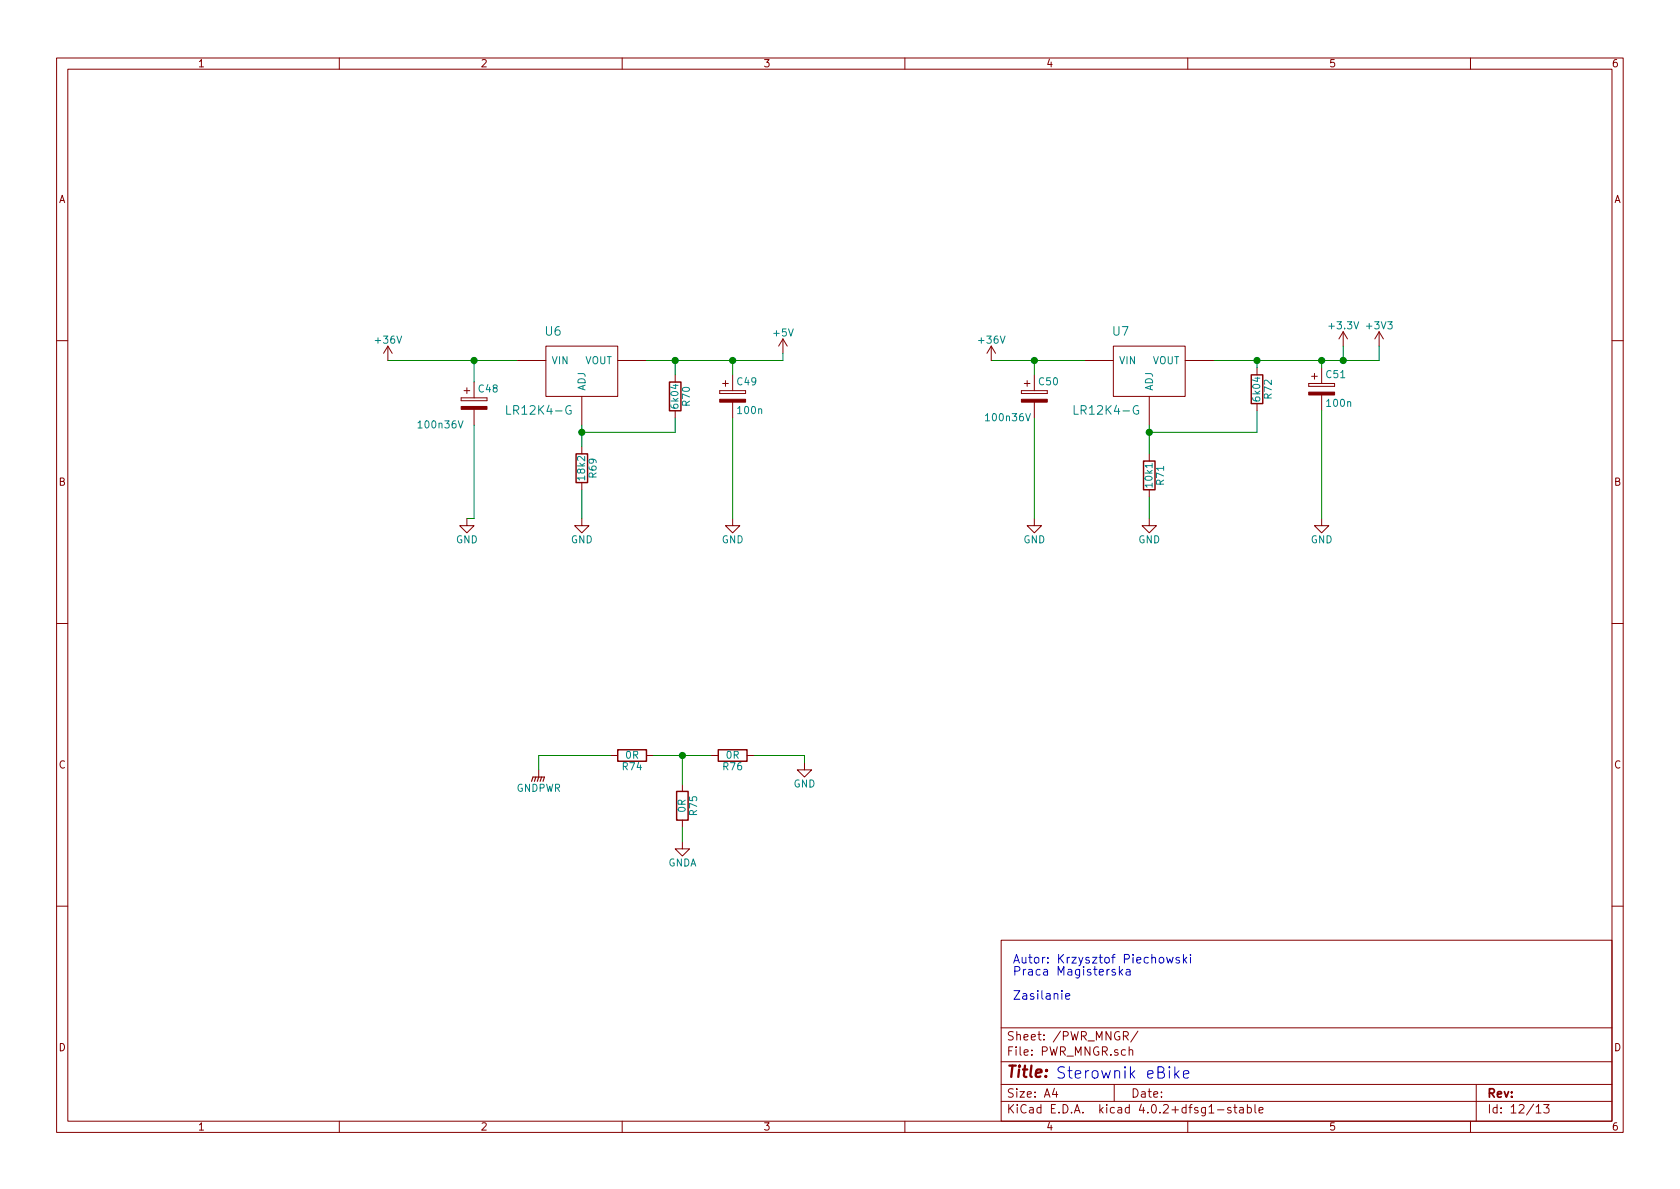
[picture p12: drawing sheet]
<svg xmlns="http://www.w3.org/2000/svg" width="297mm" height="210mm" viewBox="0 0 297 210" stroke-linecap="round" stroke-linejoin="round" font-family="sans-serif">
<g fill="none" stroke="#840000" stroke-width=".18">
<path d="M10 10.3h277v189.9h-277zM12 12.2h273v186.1h-273zM60 10.3v1.9M110 10.3v1.9M160 10.3v1.9M210 10.3v1.9M260 10.3v1.9M138.4 59.9l-.7 1.3M138.4 59.9v2.6M138.4 59.9l.8 1.3M237.5 58.7l-.8 1.2M237.5 58.7v2.5"/>
<path d="M237.5 58.7l.8 1.2M243.8 58.7l-.7 1.2M243.8 58.7v2.5M243.8 58.7l.8 1.2M10 60.2h2M68.6 61.2l-.8 1.3M68.6 61.2v2.5M68.6 61.2l.7 1.3M81.5 70.4v.5zM81.5 70.9h4.6zM81.5 70.4h4.6zM82 69.1h1.1"/>
<path d="M82.5 68.6v1M83.8 67.6v2.8M83.8 72.4v2.8M86.1 70.4v.5zM91.4 63.7h5.1M96.5 61.2h12.7v8.9h-12.7zM102.9 70.1v5.1M102.9 79v1.3M109.2 63.7h5.1M119.4 66.3v1.3M119.4 72.6v1.3M127.3 69.1v.5z"/>
<path d="M127.3 69.6h4.5zM127.3 69.1h4.5zM127.8 67.8h1M128.3 67.3v1M129.5 66.3v2.8M129.5 71.1v2.8M131.8 69.1v.5zM175.3 61.2l-.8 1.3M175.3 61.2v2.5M175.3 61.2l.7 1.3M180.6 69.1v.5zM180.6 69.6h4.6z"/>
<path d="M180.6 69.1h4.6zM181.1 67.8h1M181.6 67.3v1M182.9 66.3v2.8M182.9 71.1v2.8M185.2 69.1v.5zM191.8 63.7h5M196.8 61.2h12.7v8.9h-12.7zM203.2 70.1v5.1M209.5 63.7h5.1M222.2 65v1.3M222.2 71.4v1.2"/>
<path d="M231.4 67.8v.5zM231.4 68.3h4.6zM231.4 67.8h4.6zM231.9 66.5h1M232.4 66v1.1M233.7 65v2.8M233.7 69.8v2.8M236 67.8v.5zM285 60.2h2M82.5 91.7v1.3h1.3l-1.3 1.2-1.2-1.2h1.2M102.9 91.7v1.3h1.2l-1.2 1.2-1.3-1.2h1.3M102.9 85.3v1.3"/>
<path d="M129.5 91.7v1.3h1.3l-1.3 1.2-1.2-1.2h1.2M182.9 91.7v1.3h1.2l-1.2 1.2-1.3-1.2h1.3M203.2 91.7v1.3h1.3l-1.3 1.2-1.3-1.2h1.3M203.2 80.3v1.2M203.2 86.6v1.3M233.7 91.7v1.3h1.2l-1.2 1.2-1.3-1.2h1.3M10 110.3h2M285 110.3h2M95.2 136.1v1.3M107.9 133.6h1.3M114.3 133.6h1.3M120.6 138.7v1.2"/>
<path d="M125.7 133.6h1.3M132.1 133.6h1.2M142.2 134.9v1.2h1.3l-1.3 1.3-1.2-1.3h1.2M120.6 148.8v1.3h1.3l-1.3 1.3-1.2-1.3h1.2M120.6 145v1.3M10 160.2h2M177 166.3h108v32h-108zM285 160.2h2M60 198.3v1.9M110 198.3v1.9M160 198.3v1.9M177 194.8h108"/>
<path d="M177 191.8h108M177 187.8h108M177 181.8h108M186.4 192.5l-.3 1h.9M186.8 193v1M197 191.8v3M198.6 183.2l.7-.1 .2-.2-.1-.3-.2-.2h-.6v1.5M199 183.2l.5 .7M199.6 185.7l.2-.1 .4 .1 .1 .9M199.6 185.1v1.5M201.2 182.3l-1.3 2M210 198.3v1.9"/>
<path d="M215.3 196.3h1.1M217.6 195.9a.37 .37 0 0 0-.6 .1l.1 .3 .5 .1 .1 .1-.2 .3-.5-.1M218.1 195.8h.6M218.3 195.3v1.3l.4 .2M219.2 195.9h.6v.9M219.8 196.2l-.4 .1-.3 .2 .3 .3 .4-.1M220.5 195.9l.5-.1 .3 .3-.2 .6h-.6M220.5 195.3v1.5M221.9 195.3v1.3l.2 .2M222.6 196.3l.7-.1v-.3l-.5-.1-.2 .2 .1 .7h.6M260 198.3v1.9M261 191.8v6.5"/>
<path d="M271.6 195.8l.4-.5v1.5M271.6 196.8h.9M272.9 195.3h1l-.5 .6 .4 .1v.7l-.2 .1-.7-.1"/>
</g>
<g fill="none" stroke="#0000c2" stroke-width=".18">
<path d="M188.4 176.2l.8-.2-.1-.2-.5-.1-.2 .2 .1 .7h.6M197.9 170.9v1.5M198.1 171.9l.4 .5M198.5 171.4l-.6 .6M199.2 171.5h.5l.1 .9M199.8 171.8l-.5 .1a.3 .3 0 0 0-.2 .2 .3 .3 0 0 0 .2 .3h.5M206.3 169.3l.3 1 .2-.7 .3 .7 .3-1M208.5 169.4l-.3-.1-.3 .2 .1 .2 .5 .2v.3h-.6M209.2 168.8v1.5M209.4 169.7l.4 .6M209.8 169.3l-.6 .6M210.5 168.8v.1"/>
<path d="M210.5 169.3v1M207.7 188.6v2M207.9 189.9l.6 .7M208.5 189.3l-.8 .8M209.2 190l1-.2-.1-.4-.6-.1-.3 .3 .1 .9 .2 .1 .6-.1"/>
</g>
<path d="M100.9 71.8a.71 .71 0 0 0-.9 .7 .71 .71 0 0 0 .9 .7l.1-.6h-.3M201.2 71.8a.71 .71 0 0 0-.9 .7 .71 .71 0 0 0 .9 .7l.1-.6h-.3" fill="none" stroke="#008484" stroke-width=".18"/>
<g fill="#840000" stroke="#840000" stroke-width=".18">
<path d="M81.5 71.9h4.6v.5h-4.6z"/>
<path d="M127.3 70.6h4.5v.5h-4.5z"/>
<path d="M180.6 70.6h4.6v.5h-4.6z"/>
<path d="M231.4 69.3h4.6v.5h-4.6z"/>
</g>
<g fill="none" stroke="#008400" stroke-width=".18">
<path d="M68.6 63.7h22.8M83.8 63.7v3.9M83.8 75.2v16.5h-1.3M102.9 75.2v3.8M119.4 63.7v2.6M119.4 73.9v2.5h-16.5M129.5 63.7v2.6M129.5 73.9v17.8M138.4 62.5v1.2h-24.1M175.3 63.7h16.5M182.9 63.7v2.6M182.9 73.9v17.8"/>
<path d="M203.2 75.2v5.1M222.2 72.6v3.8h-19M222.2 63.7v1.3M233.7 63.7v1.3M233.7 72.6v19.1M237.5 61.2v2.5M243.8 61.2v2.5h-29.2M102.9 86.6v5.1M203.2 87.9v3.8M107.9 133.6h-12.7v2.5M115.6 133.6h10.1M120.6 133.6v5.1"/>
<path d="M133.3 133.6h8.9v1.3M120.6 146.3v2.5"/>
</g>
<path d="M118.4 67.6h2v5h-2zM221.2 66.3h2.1v5.1h-2.1zM101.9 80.3h2v5h-2zM202.2 81.5h2v5.1h-2zM109.2 132.6h5.1v2h-5.1zM119.6 139.9h2.1v5.1h-2.1zM127 132.6h5.1v2h-5.1z" fill="none" stroke="#840000" stroke-width=".25"/>
<g fill="#008400" stroke="#008400" stroke-width=".25">
<circle cx="119.4" cy="63.7" r=".51"/>
<circle cx="102.9" cy="76.4" r=".51"/>
<circle cx="222.3" cy="63.7" r=".51"/>
<circle cx="203.2" cy="76.4" r=".51"/>
<circle cx="83.8" cy="63.7" r=".51"/>
<circle cx="182.9" cy="63.7" r=".51"/>
<circle cx="129.5" cy="63.7" r=".51"/>
<circle cx="233.7" cy="63.7" r=".51"/>
<circle cx="120.7" cy="133.6" r=".51"/>
<circle cx="237.5" cy="63.7" r=".51"/>
</g>
<path d="M94 138.2l.2-.8h2.1l-.3 .8M94.7 137.4l-.2 .8M95.2 137.4l-.2 .8M95.8 137.4l-.3 .8" fill="none" stroke="#840000" stroke-width=".2"/>
<text font-size="2.8" fill="#840000" x="178" y="190.5">Title:</text>
<text font-size="2.8" fill="#0000c2" x="186.7" y="190.7">Sterownik eBike</text>
<g font-size="2.1" fill="#008484">
<text x="96.4" y="59.4">U6</text>
<text x="196.8" y="59.4">U7</text>
<text x="90.1" y="73.3">LR12K4-G</text>
<text x="190.4" y="73.3">LR12K4-G</text>
</g>
<g font-size="2.1" fill="#0000c2">
<text x="179.1" y="170.4">Autor: Krzysztof Piechowski</text>
<text x="179.1" y="172.5">Praca Magisterska</text>
<text x="179.1" y="176.8">Zasilanie</text>
</g>
<g font-size="2.1" fill="#840000">
<text x="178" y="184">Sheet: /PWR_MNGR/</text>
<text x="178" y="186.7">File: PWR_MNGR.sch</text>
<text x="178" y="196.9">KiCad E.D.A. kicad 4.0.2+dfsg1-stable</text>
<text x="178" y="194.1">Size: A4</text>
<text x="200" y="194.1">Date:</text>
<text x="263" y="194.1">Rev:</text>
<text x="263" y="196.9">Id: 12/13</text>
</g>
<g font-size="1.8" fill="#840000">
<text x="35" y="11.9">1</text>
<text x="85" y="11.9">2</text>
<text x="135" y="11.9">3</text>
<text x="185" y="11.9">4</text>
<text x="235" y="11.9">5</text>
<text x="285" y="11.9">6</text>
<text x="10.4" y="35.9">A</text>
<text x="285.4" y="35.9">A</text>
<text x="10.4" y="85.9">B</text>
<text x="285.4" y="85.9">B</text>
<text x="10.4" y="135.9">C</text>
<text x="285.4" y="135.9">C</text>
<text x="10.4" y="185.9">D</text>
<text x="285.4" y="185.9">D</text>
<text x="35" y="199.9">1</text>
<text x="85" y="199.9">2</text>
<text x="135" y="199.9">3</text>
<text x="185" y="199.9">4</text>
<text x="235" y="199.9">5</text>
<text x="285" y="199.9">6</text>
</g>
<g font-size="1.8" fill="#008484">
<text x="136.8" y="59.5">+5V</text>
<text x="235.2" y="58.2">+3.3V</text>
<text x="241.8" y="58.2">+3V3</text>
<text x="66.5" y="60.8">+36V</text>
<text x="97.5" y="64.4">VIN</text>
<text x="103.3" y="64.4">VOUT</text>
<text x="173.2" y="60.8">+36V</text>
<text x="197.9" y="64.4">VIN</text>
<text x="203.6" y="64.4">VOUT</text>
<text x="84.7" y="69.4">C48</text>
<text x="103.5" y="69.1" transform="rotate(-90 103.5 69.1)">ADJ</text>
<text x="122" y="71.7" transform="rotate(-90 122 71.7)">R70</text>
<text x="130.4" y="68.1">C49</text>
<text x="183.7" y="68.1">C50</text>
<text x="203.8" y="69.1" transform="rotate(-90 203.8 69.1)">ADJ</text>
<text x="222.8" y="70.8" transform="rotate(-90 222.8 70.8)">6k04</text>
<text x="224.8" y="70.5" transform="rotate(-90 224.8 70.5)">R72</text>
<text x="234.5" y="66.8">C51</text>
<text x="234.7" y="71.9">100n</text>
<text x="74.2" y="75.7">100n36V</text>
<text x="119.9" y="72.1" transform="rotate(-90 119.9 72.1)">6k04</text>
<text x="130.6" y="73.2">100n</text>
<text x="174.6" y="74.5">100n36V</text>
<text x="103.4" y="84.8" transform="rotate(-90 103.4 84.8)">18k2</text>
<text x="105.5" y="84.4" transform="rotate(-90 105.5 84.4)">R69</text>
<text x="203.8" y="86" transform="rotate(-90 203.8 86)">10k1</text>
<text x="205.8" y="85.7" transform="rotate(-90 205.8 85.7)">R71</text>
<text x="80.6" y="96.1">GND</text>
<text x="100.9" y="96.1">GND</text>
<text x="127.6" y="96.1">GND</text>
<text x="180.9" y="96.1">GND</text>
<text x="201.2" y="96.1">GND</text>
<text x="231.7" y="96.1">GND</text>
<text x="110.1" y="136.2">R74</text>
<text x="110.6" y="134.2">0R</text>
<text x="127.9" y="136.2">R76</text>
<text x="128.4" y="134.2">0R</text>
<text x="91.2" y="140">GNDPWR</text>
<text x="121.2" y="143.6" transform="rotate(-90 121.2 143.6)">0R</text>
<text x="140.3" y="139.2">GND</text>
<text x="123.2" y="144.1" transform="rotate(-90 123.2 144.1)">R75</text>
<text x="118.1" y="153.2">GNDA</text>
</g>
</svg>
